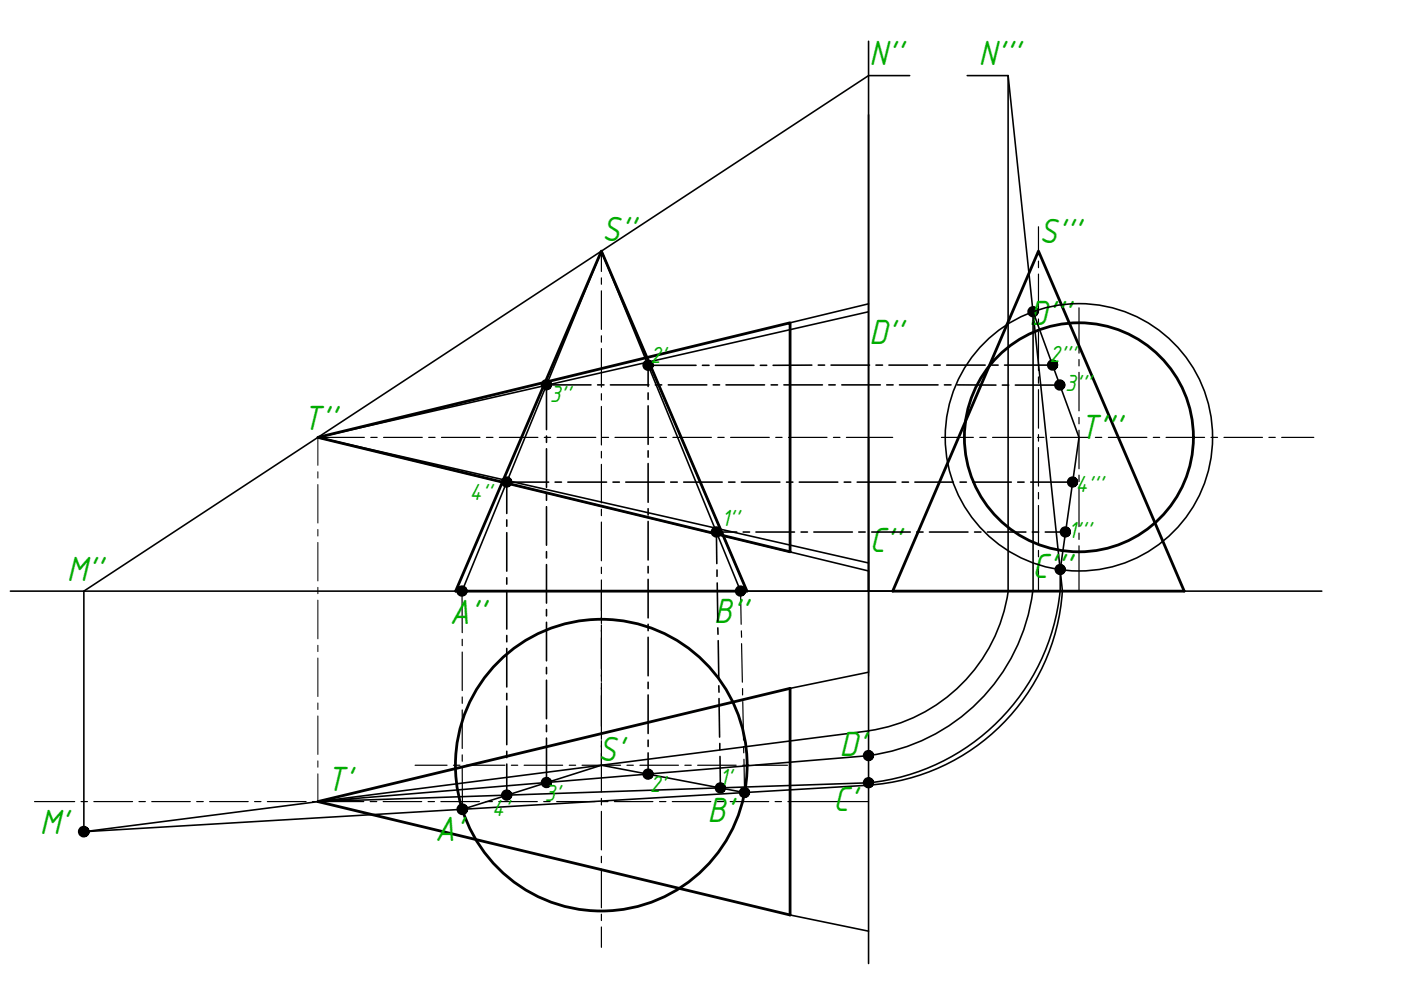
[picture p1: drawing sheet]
<svg xmlns="http://www.w3.org/2000/svg" width="297mm" height="210mm" viewBox="0 0 297 210" stroke-linecap="round" stroke-linejoin="round" font-family="sans-serif">
<!-- layer: 0 -->
<g fill="none" stroke="#000" stroke-width=".34">
<path d="M184.2 8.7v116.6h-182M192.9 16h-8.7l-166.4 109.3v51l166.4-21.3M205.1 16h8.6l11.6 109.3M213.7 16v109.3M184.2 24.3v180M127.5 53.2l29.5 72.1M184.1 66.1l-116.7 26.6 116.8 26.7M184.2 64.4l-16.7 4M67.4 92.7l116.8 28.4M98 125.3l29.5-72.1 30.9 72.1M184.2 125.3h96M213.8 125.3a35 35 0 0 1-29.7 29.6"/>
<path d="M219 125.3a40.2 40.2 0 0 1-34.9 34.9M219 125.3v-59.2l9.8 26.6-4 28.1v4.5M224.8 125.3a45.5 45.5 0 0 1-40.7 40.7M225.2 125.3a44.2 44.2 0 0 1-41.1 41.2M184.2 142.5l-16.7 3.5M157.9 168l-30.4-5.8-29.5 9.4M184.2 160.2l-116.8 9.8 116.8-4M184.2 166.5l-166.4 9.8M167.5 194l16.7 3.4"/>
<circle cx="228.7" cy="92.7" r="28.3"/>
</g>
<path d="M158.4 125.3h70.4M184.2 121.1v21.4" fill="none" stroke="#000" stroke-width=".3"/>
<g fill="none" stroke="#000" stroke-width=".59">
<path d="M127.5 53.2l30.9 72.1h-61.8zM220.2 53.2l30.9 72.1h-61.8zM67.4 92.7l100.1-24.3v48.6zM67.4 170l100.1-24v48z"/>
<circle cx="228.7" cy="92.7" r="24.3"/>
<circle cx="127.5" cy="162.2" r="30.9"/>
</g>
<g fill="none" stroke="#000" stroke-width=".25">
<path d="M127.5 53.2v4.4M127.5 58.9v1.4M220.2 48.1v5.9M220.2 55.4v1.4M220.2 58.1v8.2M127.5 61.7v8.1M127.5 71.2v1.3M127.5 73.9v8.2M220.2 67.6v1.4M220.2 70.3v8.3M220.2 79.9v1.4M228.8 65.3v9.6"/>
<path d="M228.8 76.2v1.4M228.8 78.9v8.2M67.4 92.7h9.9M78.6 92.7h1.4M81.3 92.7h8.2M90.9 92.7h1.3M93.6 92.7h8.2M103.1 92.7h1.4M105.9 92.7h8.1M115.4 92.7h1.4M118.1 92.7h8.2M127.5 83.5v1.3"/>
<path d="M127.5 86.2v8.1M127.5 95.7v1.4M127.5 98.5v8.1M127.7 92.7h1.3M130.4 92.7h8.2M139.9 92.7h1.4M142.7 92.7h8.1M152.2 92.7h1.3M154.9 92.7h8.2M164.5 92.7h1.3M167.2 92.7h8.1M176.7 92.7h1.4"/>
<path d="M179.5 92.7h9.8M199.6 92.7h6.8M207.7 92.7h1.4M210.4 92.7h8.2M220 92.7h1.4M220.2 82.6v8.2M220.2 92.1v1.4M220.2 94.9v8.2M222.7 92.7h8.2M228.8 88.5v1.4M228.8 91.2v8.2M232.2 92.7h1.4"/>
<path d="M235 92.7h8.2M244.5 92.7h1.4M247.2 92.7h8.2M256.8 92.7h1.3M259.5 92.7h8.2M269 92.7h1.4M271.7 92.7h6.9M127.5 108v1.3M127.5 110.7v8.2M220.2 104.4v1.4M220.2 107.2v8.1M220.2 116.7v1.4"/>
<path d="M220.2 119.4v5.9M228.8 100.7v1.4M228.8 103.5v8.2M228.8 113v1.4M228.8 115.7v9.6M98 125.3v8.8M98 135.5v1.4M98 138.2v8.2M127.5 120.3v1.3M127.5 123v9.2M127.5 132.5v12M157 125.3l.1 7.1"/>
<path d="M157.2 133.8v1.3M157.2 136.5l.2 8.1M98 147.8v1.3M98 150.5v8.2M127.5 144.8v11.9M127.5 157v10.9M157.4 146v1.3M157.5 148.7l.1 8.2M157.6 158.3l.1 1.3M7.3 170h8.5M17.2 170h1.3M19.9 170h8.2"/>
<path d="M29.5 170h1.3M32.2 170h8.1M41.7 170h1.4M44.5 170h8.1M54 170h1.3M56.7 170h8.2M66.3 170h1.3M69 170h8.1M78.5 170h1.4M81.2 170h8.2M88 162.2h6.8M90.8 170h1.3"/>
<path d="M93.5 170h8.1M96.1 162.2h1.4M98 162.8v8.8M98 160v1.4M98.9 162.2h8.2M103 170h1.4M105.7 170h8.2M108.4 162.2h1.4M111.1 162.2h8.2M115.3 170h1.3M118 170h8.2M120.7 162.2h1.3"/>
<path d="M123.4 162.2h8.2M127.5 169.3v1.4M127.5 172v8.2M127.6 170h1.3M130.3 170h8.1M132.9 162.2h1.4M135.7 162.2h8.1M139.8 170h1.4M142.5 170h8.2M145.2 162.2h1.4M147.9 162.2h8.2M152.1 170h1.3"/>
<path d="M154.8 170h8.2M157.5 162.2h1.3M157.7 161l.2 7M160.2 162.2h6.8M164.3 170h1.4M167 170h17.2M127.5 181.6v1.3M127.5 184.3v8.2M127.5 193.8v1.4M127.5 196.5v4.4"/>
</g>
<!-- layer: 0 -->
<path d="M184.2 125.3v18.1" fill="none" stroke="#000" stroke-width=".25"/>
<g fill="none" stroke="#000" stroke-width=".21">
<path d="M67.4 92.7v6M67.4 100v1.4M67.4 102.7v8.2M67.4 112.3v1.4M67.4 115v8.2M67.4 124.5v1.4M67.4 127.2v8.3M67.4 136.8v1.4M67.4 139.5v8.2M67.4 149v1.4M67.4 151.8v8.2M67.4 161.3v1.4"/>
<path d="M67.4 164.1v5.9"/>
</g>
<!-- layer: 0 -->
<circle cx="17.8" cy="176.3" r=".17" fill="#000"/>
<g fill="none" stroke="#000" stroke-width="2.1">
<circle cx="137.4" cy="77.4" r=".15"/>
<circle cx="219" cy="66.1" r=".15"/>
<circle cx="223.2" cy="77.4" r=".15"/>
<circle cx="115.8" cy="81.6" r=".15"/>
<circle cx="224.7" cy="81.6" r=".15"/>
<circle cx="107.4" cy="102.2" r=".15"/>
<circle cx="151.9" cy="112.8" r=".15"/>
<circle cx="225.9" cy="112.8" r=".15"/>
<circle cx="227.4" cy="102.2" r=".15"/>
<circle cx="97.9" cy="125.3" r=".15"/>
<circle cx="157" cy="125.3" r=".15"/>
<circle cx="224.8" cy="120.7" r=".15"/>
<circle cx="17.8" cy="176.3" r=".19"/>
<circle cx="98" cy="171.6" r=".19"/>
<circle cx="107.4" cy="168.6" r=".15"/>
<circle cx="115.8" cy="165.9" r=".15"/>
<circle cx="137.4" cy="164.1" r=".15"/>
<circle cx="152.7" cy="167.1" r=".15"/>
<circle cx="157.8" cy="168" r=".15"/>
<circle cx="184.1" cy="160.2" r=".15"/>
<circle cx="184.1" cy="166" r=".15"/>
</g>
<g fill="none" stroke="#000" stroke-width=".34">
<path d="M147.6 77.5h-10.2v4.4M148.9 77.5h1.4M151.7 77.5h8.2M161.2 77.5h1.4M172.1 77.4l-8.2 .1M173.5 77.4h1.3M176.2 77.4h8.2M185.7 77.4h1.4M188.5 77.4h8.1M198 77.4h1.3M200.7 77.4h8.2M210.3 77.4h1.3"/>
<path d="M213 77.4h10.2M115.9 92.4v1.4M115.9 95.2v8.1M125.3 81.6h-9.4v9.5M126.7 81.6h1.4M129.4 81.6h8.2M137.4 83.3v1.4M137.4 86v8.2M137.4 95.6v1.3M137.4 98.3v8.2M138.9 81.6h1.4M141.7 81.6h8.2"/>
<path d="M151.2 81.6h1.4M153.9 81.6h8.2M163.5 81.6h1.3M166.2 81.6h8.2M175.7 81.6h1.4M178.5 81.6h8.1M188 81.6h1.4M190.7 81.6h8.2M200.2 81.6h1.4M203 81.6h8.2M212.5 81.6h1.4M215.3 81.6h9.4"/>
<path d="M107.4 110.2v1.4M107.4 112.9v8.2M115.9 104.7v1.4M115.9 107.4v8.2M115.9 117v1.3M115.9 119.7v8.2M116.3 102.2h-8.9v6.7M117.7 102.2h1.3M120.4 102.2h8.2M130 102.2h1.3M132.7 102.2h8.1M137.4 107.9v1.3"/>
<path d="M137.4 110.6v8.1M142.2 102.2h1.4M144.9 102.2h8.2M154.5 102.2h1.3M156.2 112.8h-4.3l.1 6.7M157.2 102.2h8.2M157.6 112.8h1.3M160.3 112.8h8.1M166.8 102.2h1.3M169.5 102.2h8.1M169.8 112.8h1.4M172.6 112.8h8.1"/>
<path d="M179 102.2h1.4M181.7 102.2h8.2M182.1 112.8h1.3M184.8 112.8h8.2M191.3 102.2h1.3M194 102.2h8.1M194.4 112.8h1.3M197.1 112.8h8.1M203.5 102.2h1.4M206.2 102.2h8.2M206.6 112.8h1.4M209.3 112.8h8.2"/>
<path d="M215.8 102.2h1.3M218.5 102.2h8.9M218.9 112.8h1.3M221.6 112.8h4.3M107.4 122.5v1.4M107.4 125.2v8.2M107.4 134.7v1.4M107.4 137.5v8.2M115.9 129.2v1.4M115.9 131.9v8.2M137.4 120.1v1.4M137.4 122.8v8.2"/>
<path d="M137.4 132.4v1.3M137.4 135.1v8.2M152 120.8v1.4M152.1 123.6l.1 8.2M152.2 133.1v1.4M152.3 135.8l.1 8.2M107.4 147v1.4M107.4 149.7v8.2M107.4 159.3v1.3M115.9 141.5v1.4M115.9 144.2v8.2M115.9 153.7v1.4"/>
<path d="M115.9 156.5v9.4M137.4 144.6v1.4M137.4 147.3v8.2M137.4 156.9v1.4M137.4 159.6v4.6M152.4 145.4v1.4M152.4 148.1l.2 8.2M152.6 157.6v1.4M107.4 162v6.6M152.7 160.4v6.7"/>
</g>
<g font-size="8" fill="#00ad00">
<text x="184.3" y="13.9">N''</text>
<text x="207.4" y="13.9">N'''</text>
<text x="127.6" y="51.1">S''</text>
<text x="220.3" y="51.5">S'''</text>
<text x="218.2" y="68.8">D'''</text>
<text x="184.3" y="73">D''</text>
<text x="64.2" y="91.3">T''</text>
<text x="228.9" y="93.2">T'''</text>
<text x="184.3" y="117">C''</text>
<text x="14.1" y="123.2">M''</text>
<text x="218.9" y="122.6">C'''</text>
<text x="95.3" y="132.4">A''</text>
<text x="151.3" y="132.2">B''</text>
<text x="126.8" y="161.4">S'</text>
<text x="178" y="160.3">D'</text>
<text x="69.2" y="167.8">T'</text>
<text x="176.7" y="171.9">C'</text>
<text x="8.5" y="176.7">M'</text>
<text x="92.2" y="178.2">A'</text>
<text x="150" y="174.4">B'</text>
</g>
<g font-size="5.3" fill="#00ad00">
<text x="137.9" y="77">2'</text>
<text x="222.5" y="76.8">2'''</text>
<text x="225.8" y="83">3'''</text>
<text x="116.5" y="85.3">3''</text>
<text x="99.6" y="105.9">4''</text>
<text x="228" y="104.3">4'''</text>
<text x="153" y="111.5">1''</text>
<text x="226.4" y="114.1">1'''</text>
<text x="137.8" y="167.8">2'</text>
<text x="152.5" y="166.5">1'</text>
<text x="104.3" y="173">4'</text>
<text x="115.4" y="169.8">3'</text>
</g>
</svg>
